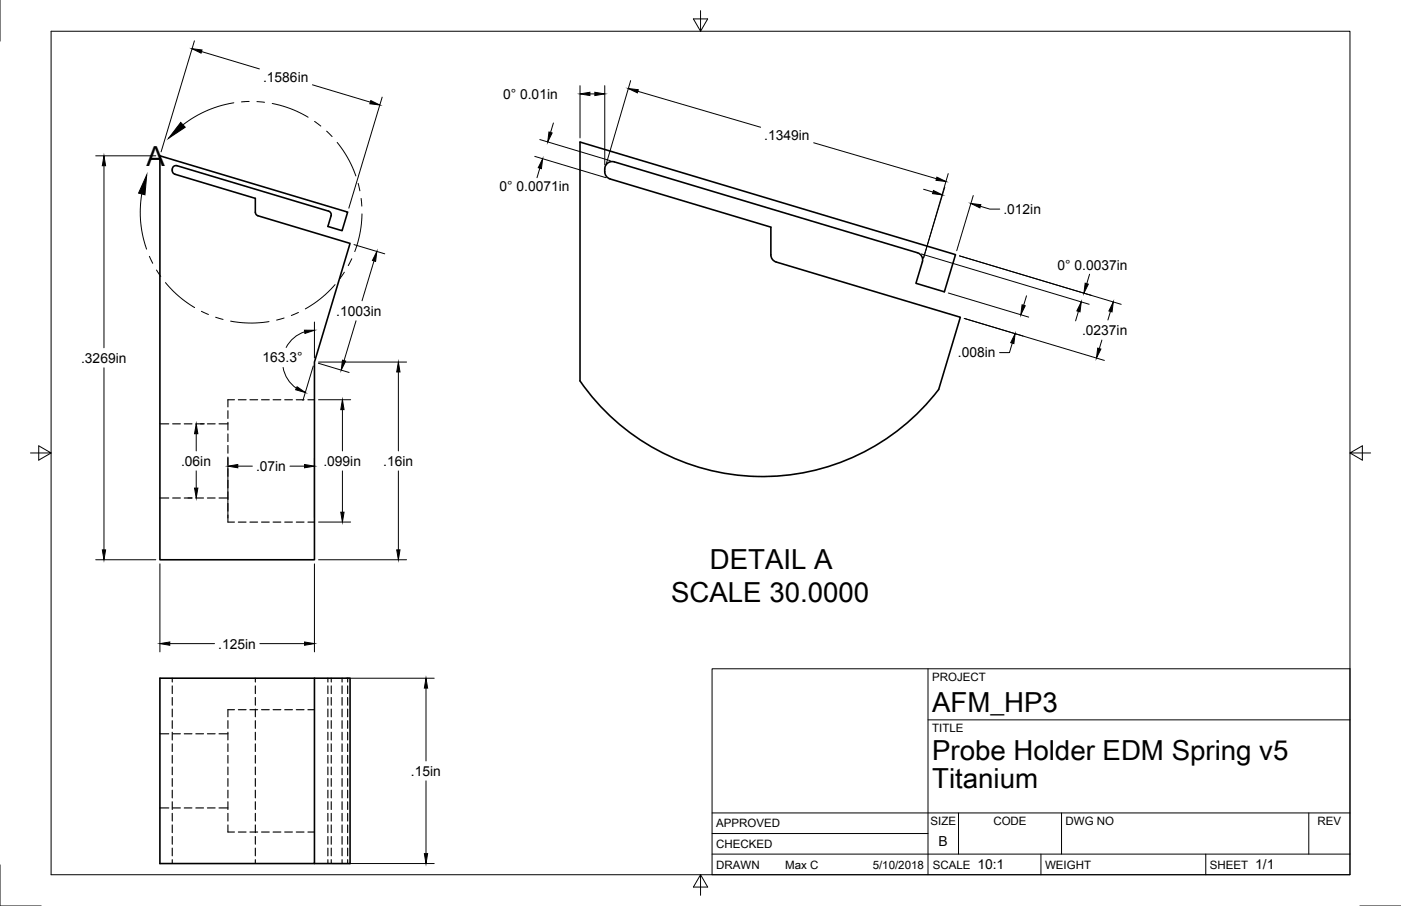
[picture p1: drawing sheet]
<svg xmlns="http://www.w3.org/2000/svg" width="432mm" height="279mm" viewBox="0 0 432 279" stroke-linecap="round" stroke-linejoin="round" font-family="sans-serif">
<!-- layer: Hidden -->
<g fill="none" stroke="#000" stroke-width=".35">
<path d="M49.3 130.7h2.7M53.2 130.7h2.4M56.8 130.7h2.4M60.4 130.7h2.3M63.9 130.7h2.4M67.5 130.7h2.7M70.2 137.4v2.4M70.2 133.8v2.4M70.2 130.2v2.4M70.2 126.7v2.3M72.3 123.3h-2.1v2.2M73.5 123.3h2.3"/>
<path d="M77 123.3h2.4M80.6 123.3h2.4M84.2 123.3h2.4M87.7 123.3h2.4M91.3 123.3h2.4M94.9 123.3h2M49.3 153.6h2.7M53.2 153.6h2.4M56.8 153.6h2.4M60.4 153.6h2.3M63.9 153.6h2.4M67.5 153.6h2.7"/>
<path d="M70.2 158.8v2.2h2.1M70.2 155.2v2.4M70.2 151.7v2.3M70.2 148.1v2.4M70.2 144.5v2.4M70.2 140.9v2.4M73.5 161h2.3M77 161h2.4M80.6 161h2.4M84.2 161h2.4M87.7 161h2.4M91.3 161h2.4"/>
<path d="M94.9 161h2M53.1 209.1v1.2M53.1 211.5v2.4M53.1 215.1v2.4M53.1 218.7v2.4M72.3 218.9h-2.1v2.2M73.5 218.9h2.3M77 218.9h2.4M78.7 209.1v1.2M78.7 211.5v2.4M78.7 215.1v2.4M78.7 218.7v2.4"/>
<path d="M80.6 218.9h2.4M84.2 218.9h2.4M87.7 218.9h2.4M91.3 218.9h2.4M94.9 218.9h2M101.1 209.1v1.2M101.1 211.5v2.4M101.1 215.1v2.4M101.1 218.7v2.4M102.1 209.1v1.2M102.1 211.5v2.4M102.1 215.1v2.4"/>
<path d="M102.1 218.7v2.4M105.4 209.1v1.2M105.4 211.5v2.4M105.4 215.1v2.4M105.4 218.7v2.4M107.2 209.1v1.2M107.2 211.5v2.4M107.2 215.1v2.4M107.2 218.7v2.4M49.3 226.3h2.7M53.1 222.2v2.4M53.1 225.8v2.4"/>
<path d="M53.1 229.4v2.4M53.1 233v2.3M53.1 236.5v2.4M53.2 226.3h2.4M56.8 226.3h2.4M60.4 226.3h2.3M63.9 226.3h2.4M67.5 226.3h2.7M70.2 236.5v2.4M70.2 233v2.3M70.2 229.4v2.4M70.2 225.8v2.4"/>
<path d="M70.2 222.2v2.4M78.7 222.2v2.4M78.7 225.8v2.4M78.7 229.4v2.4M78.7 233v2.3M78.7 236.5v2.4M101.1 222.2v2.4M101.1 225.8v2.4M101.1 229.4v2.4M101.1 233v2.3M101.1 236.5v2.4M102.1 222.2v2.4"/>
<path d="M102.1 225.8v2.4M102.1 229.4v2.4M102.1 233v2.3M102.1 236.5v2.4M105.4 222.2v2.4M105.4 225.8v2.4M105.4 229.4v2.4M105.4 233v2.3M105.4 236.5v2.4M107.2 222.2v2.4M107.2 225.8v2.4M107.2 229.4v2.4"/>
<path d="M107.2 233v2.3M107.2 236.5v2.4M49.3 249.2h2.7M53.1 240.1v2.4M53.1 243.7v2.4M53.1 247.3v2.3M53.1 250.8v2.4M53.1 254.4v2.4M53.1 258v2.4M53.2 249.2h2.4M56.8 249.2h2.4M60.4 249.2h2.3"/>
<path d="M63.9 249.2h2.4M67.5 249.2h2.7M70.2 254.4v2.2h2.1M70.2 250.8v2.4M70.2 247.3v2.3M70.2 243.7v2.4M70.2 240.1v2.4M73.5 256.6h2.3M77 256.6h2.4M78.7 240.1v2.4M78.7 243.7v2.4M78.7 247.3v2.3"/>
<path d="M78.7 250.8v2.4M78.7 254.4v2.4M78.7 258v2.4M80.6 256.6h2.4M84.2 256.6h2.4M87.7 256.6h2.4M91.3 256.6h2.4M94.9 256.6h2M101.1 240.1v2.4M101.1 243.7v2.4M101.1 247.3v2.3M101.1 250.8v2.4"/>
<path d="M101.1 254.4v2.4M101.1 258v2.4M102.1 240.1v2.4M102.1 243.7v2.4M102.1 247.3v2.3M102.1 250.8v2.4M102.1 254.4v2.4M102.1 258v2.4M105.4 240.1v2.4M105.4 243.7v2.4M105.4 247.3v2.3M105.4 250.8v2.4"/>
<path d="M105.4 254.4v2.4M105.4 258v2.4M107.2 240.1v2.4M107.2 243.7v2.4M107.2 247.3v2.3M107.2 250.8v2.4M107.2 254.4v2.4M107.2 258v2.4M53.1 261.5v2.4M53.1 265.1v1.2M78.7 261.5v2.4M78.7 265.1v1.2"/>
<path d="M101.1 261.5v2.4M101.1 265.1v1.2M102.1 261.5v2.4M102.1 265.1v1.2M105.4 261.5v2.4M105.4 265.1v1.2M107.2 261.5v2.4M107.2 265.1v1.2"/>
</g>
<!-- layer: Visible -->
<path d="M53.1 52.2a1.14 1.14 0 0 1 1.5-1.1l46.7 14 .6 .4 .2 .7-1 3.6 4.3 1.3 1.8-5.7-57.9-17.3v124.5h47.6v-60.9l11-36.6-28.4-8.6-.6-.4-.2-.6v-4.3l-24.8-7.5-.6-.4-.2-1.1M282.7 77.9l-93.4-28a2.43 2.43 0 0 0-2.9 3.1l.4 1.3 1.2 .9 49.6 14.8v9.1l.8 1.2 .8 .5 56.8 17-6.7 22.3a68.4 68.4 0 0 1-110.5-2.6M282.7 77.9a2.29 2.29 0 0 1 1.6 2.9M284.3 80.8l-2 6.6 8.8 2.6 3.4-11.5-115.7-34.7v73.7M96.9 209.1v57.2h-47.6v-57.2h58.6v57.2h-11" fill="none" stroke="#000" stroke-width=".5"/>
<!-- layer: Border -->
<path d="M0 0v12.7M15.7 9.6h400.4v260.2h-400.4zM215.9 3.3v6.3l-2.2-3.8h4.4l-2.2 3.8M9.4 139.7h6.3l-3.8-2.2v4.4l3.8-2.2M416.1 139.7l3.8 2.2v-4.4l-3.8 2.2h6.3M0 266.7v12.7h12.7M215.9 269.8l2.2 3.8h-4.4l2.2-3.8v6.3M419.1 279.4h12.7" fill="none" stroke="#000" stroke-width=".31"/>
<!-- layer: Titleblock -->
<path d="M219.5 206.2h196.6v63.6h-196.6zM286 206.2v63.6M286 222h130.1M219.5 257h66.5M219.5 250.7h196.6M295.4 250.7v12.7M327.2 250.7v12.7M403.4 250.7v12.7M219.5 263.4h196.6M320.8 263.4v6.4M371.6 263.4v6.4" fill="none" stroke="#000" stroke-width=".31"/>
<!-- layer: Annotations -->
<g fill="none" stroke="#000" stroke-width=".31">
<path d="M72.1 31.7a34.1 34.1 0 0 0-15.7 6.8M76.8 31.3l-2.4 .1M79.2 31.3l2.4 .2M83.9 31.9a33.8 33.8 0 0 1 11.1 4.3M97 37.4l1.9 1.5M43.7 59.8a34.1 34.1 0 0 0 1.5 17M100.7 40.4l1.7 1.7M103.9 43.9a34.2 34.2 0 0 1 5.8 10.4M110.4 56.5l.5 2.4M46 79l1.1 2.2M108.4 79.8l-1.1 2.1M111.3 61.2l.2 2.4"/>
<path d="M111.6 66a34 34 0 0 1-2.3 11.6M48.2 83.3l1.3 2M51 87.1a33.9 33.9 0 0 0 9 7.8M62.1 96l2.1 1M66.5 97.8l2.3 .7M71.1 99a34.1 34.1 0 0 0 11.8 .2M87.6 98.1l-2.3 .6M92 96.4l-2.2 .9M103.3 87.8a33.6 33.6 0 0 1-9.2 7.5M106.1 84l-1.3 1.9"/>
</g>
<path d="M55.7 37.8l1.4 1.4-5.1 3.5zM45.2 53.9l-.5 6.2-2-.5z" fill="#000" stroke="#000" stroke-width=".31"/>
<!-- layer: Dimensions -->
<g fill="none" stroke="#000" stroke-width=".31">
<path d="M59.9 12.6l-10.3 34.2M62.1 15.9l17.9 5.4M96.3 26.2l17.8 5.3M117.8 29.9l-10.3 34.3M170.6 37.9l-.9 3M178.8 26.4v16.1M181.8 29h1.5M186.4 26.4v24.4M194.4 24.9l-7.7 26M196.6 28.2l37.8 11M29.5 48.1h18.5M32 51.1v56.2"/>
<path d="M164.8 48.2l22 6.6M166.4 43l21.7 6.6M166.4 51.9l-.9 2.9M250.8 44l37.8 11.1M284.6 58.4l3 .8M292.3 53.5l-7.7 26.1 6.6-21.9M109.1 75.4l9.5 2.9M284 78.3l51.7 15.5M295.7 78.9l49.9 15M300 60.3l-5.1 17M302.2 63.6l2.9 .9h3M96.9 99.3v11.1"/>
<path d="M109.7 98.9l-3.7 12.3M115.3 80.5l-3.7 12.3M292.3 90.4l24.8 7.4M297.2 98.2l43.2 13M316.4 91.2l-.9 2.9M332.4 96l-.9 2.9M335.8 84.6l-.9 2.9M342.3 96l-.8 2.7M32 113.4v56.2M87.3 113.3a9.8 9.8 0 0 0 4.1 6.4M93.9 102.3a9.8 9.8 0 0 0-5.7 4.8M96.5 112.9l-3.1 10.6"/>
<path d="M98.1 112l9.5 2.9M98.2 111.7h27.1M122.8 114.7v24.4M312 105.8l-.9 2.9h-3M339.6 104.9l-.8 2.6M60.5 133.8v5.3M61.7 130.7h1.3M98.2 123.3h9.9M105.5 126.3v12.8M57.9 153.6h1.3M60.5 145.2v5.3M70.2 141.2v18.5"/>
<path d="M73.3 143.8h4.5M89.4 143.8h4.5M96.9 141.2v18.5M105.5 145.2v12.8M122.8 145.2v24.4M29.5 172.6h18.5M49.3 173.9v27.1M96.9 173.9v27.1M98.2 172.6h27.1M98.2 161h9.9M52.3 198.5h13.8M80.1 198.5h13.8"/>
<path d="M106.7 209.2h27.1M131.3 212.2v22.5M131.3 240.8v22.5M102.3 266.3h31.5"/>
</g>
<g fill="#000" stroke="#000" stroke-width=".31">
<path d="M59.2 15l3.1 .4-.3 1zM114.3 31l2.8 1.4-3.1-.4zM178.8 29l3-.5v1zM183.3 28.5l3.1 .5-3.1 .5zM193.7 27.3l3 .4-.3 .9zM32 48.1l.5 3h-1zM167.3 49l-.4 3-1-.3zM169.2 40.7l1 .3-1.4 2.8zM287.7 58.8l2.8 1.3-3.1-.4zM288.8 54.6l2.7 1.4-3-.4zM299.2 62.7l3.1 .4-.3 1zM116.1 77.5l-.3 3.1-1-.3z"/>
<path d="M315 94l1 .3-1.4 2.8zM333.3 93.1l-.4 3.1-1-.3zM334.5 87.3l.9 .3-1.3 2.8zM343.1 93.1l-.4 3.1-.9-.3zM91.6 119.3l2.5 1.7-3-.8zM93.8 101.8l3.1 .1-2.9 .9zM105.6 111.1l.9 .3-1.3 2.7zM122.8 111.7l.5 3h-1zM312.9 102.9l-.4 3.1-1-.3zM338.3 107.4l1 .2-1.4 2.8zM60.5 130.7l.5 3.1h-1zM105.5 123.3l.5 3h-1z"/>
<path d="M60 150.5h1l-.5 3.1zM70.2 143.8l3.1-.5v1zM93.9 143.3l3 .5-3 .5zM105 158h1l-.5 3zM31.5 169.6h1l-.5 3zM122.3 169.6h1l-.5 3zM49.3 198.5l3-.5v1zM93.9 198l3 .5-3 .5zM131.3 209.2l.5 3h-1zM130.8 263.3h1l-.5 3z"/>
</g>
<g font-size="8.5">
<text x="45.1" y="51.1">A</text>
<text x="218.8" y="175.4">DETAIL A</text>
<text x="206.8" y="185.6">SCALE 30.0000</text>
<text x="287.3" y="219.5">AFM_HP3</text>
<text x="287.3" y="234.4">Probe Holder EDM Spring v5</text>
<text x="287.3" y="243.1">Titanium</text>
</g>
<g font-size="4.3">
<text x="81.1" y="25.2">.1586in</text>
<text x="155.1" y="30.5">0° 0.01in</text>
<text x="235.6" y="43.1">.1349in</text>
<text x="154" y="59">0° 0.0071in</text>
<text x="309.3" y="66">.012in</text>
<text x="325.9" y="83.3">0° 0.0037in</text>
<text x="103.6" y="97.3">.1003in</text>
<text x="333.5" y="103.3">.0237in</text>
<text x="25" y="111.8">.3269in</text>
<text x="80.9" y="111.7">163.3°</text>
<text x="295.2" y="110.2">.008in</text>
<text x="55.8" y="143.6">.06in</text>
<text x="99.7" y="143.6">.099in</text>
<text x="118.1" y="143.6">.16in</text>
<text x="78.9" y="145.3">.07in</text>
<text x="67.2" y="200">.125in</text>
<text x="126.6" y="239.2">.15in</text>
<text x="289.3" y="261">B</text>
<text x="301.3" y="268.1">10:1</text>
<text x="386.9" y="268.1">1/1</text>
</g>
<g font-size="3.5">
<text x="287.3" y="210.1">PROJECT</text>
<text x="287.3" y="225.8">TITLE</text>
<text x="220.7" y="255.1">APPROVED</text>
<text x="286.8" y="254.5">SIZE</text>
<text x="306.2" y="254.5">CODE</text>
<text x="328.4" y="254.5">DWG NO</text>
<text x="406.1" y="254.5">REV</text>
<text x="220.7" y="261.5">CHECKED</text>
<text x="220.7" y="267.8">DRAWN</text>
<text x="242" y="267.8">Max C</text>
<text x="269" y="267.8">5/10/2018</text>
<text x="287.5" y="267.8">SCALE</text>
<text x="322.1" y="267.8">WEIGHT</text>
<text x="372.9" y="267.8">SHEET</text>
</g>
</svg>
